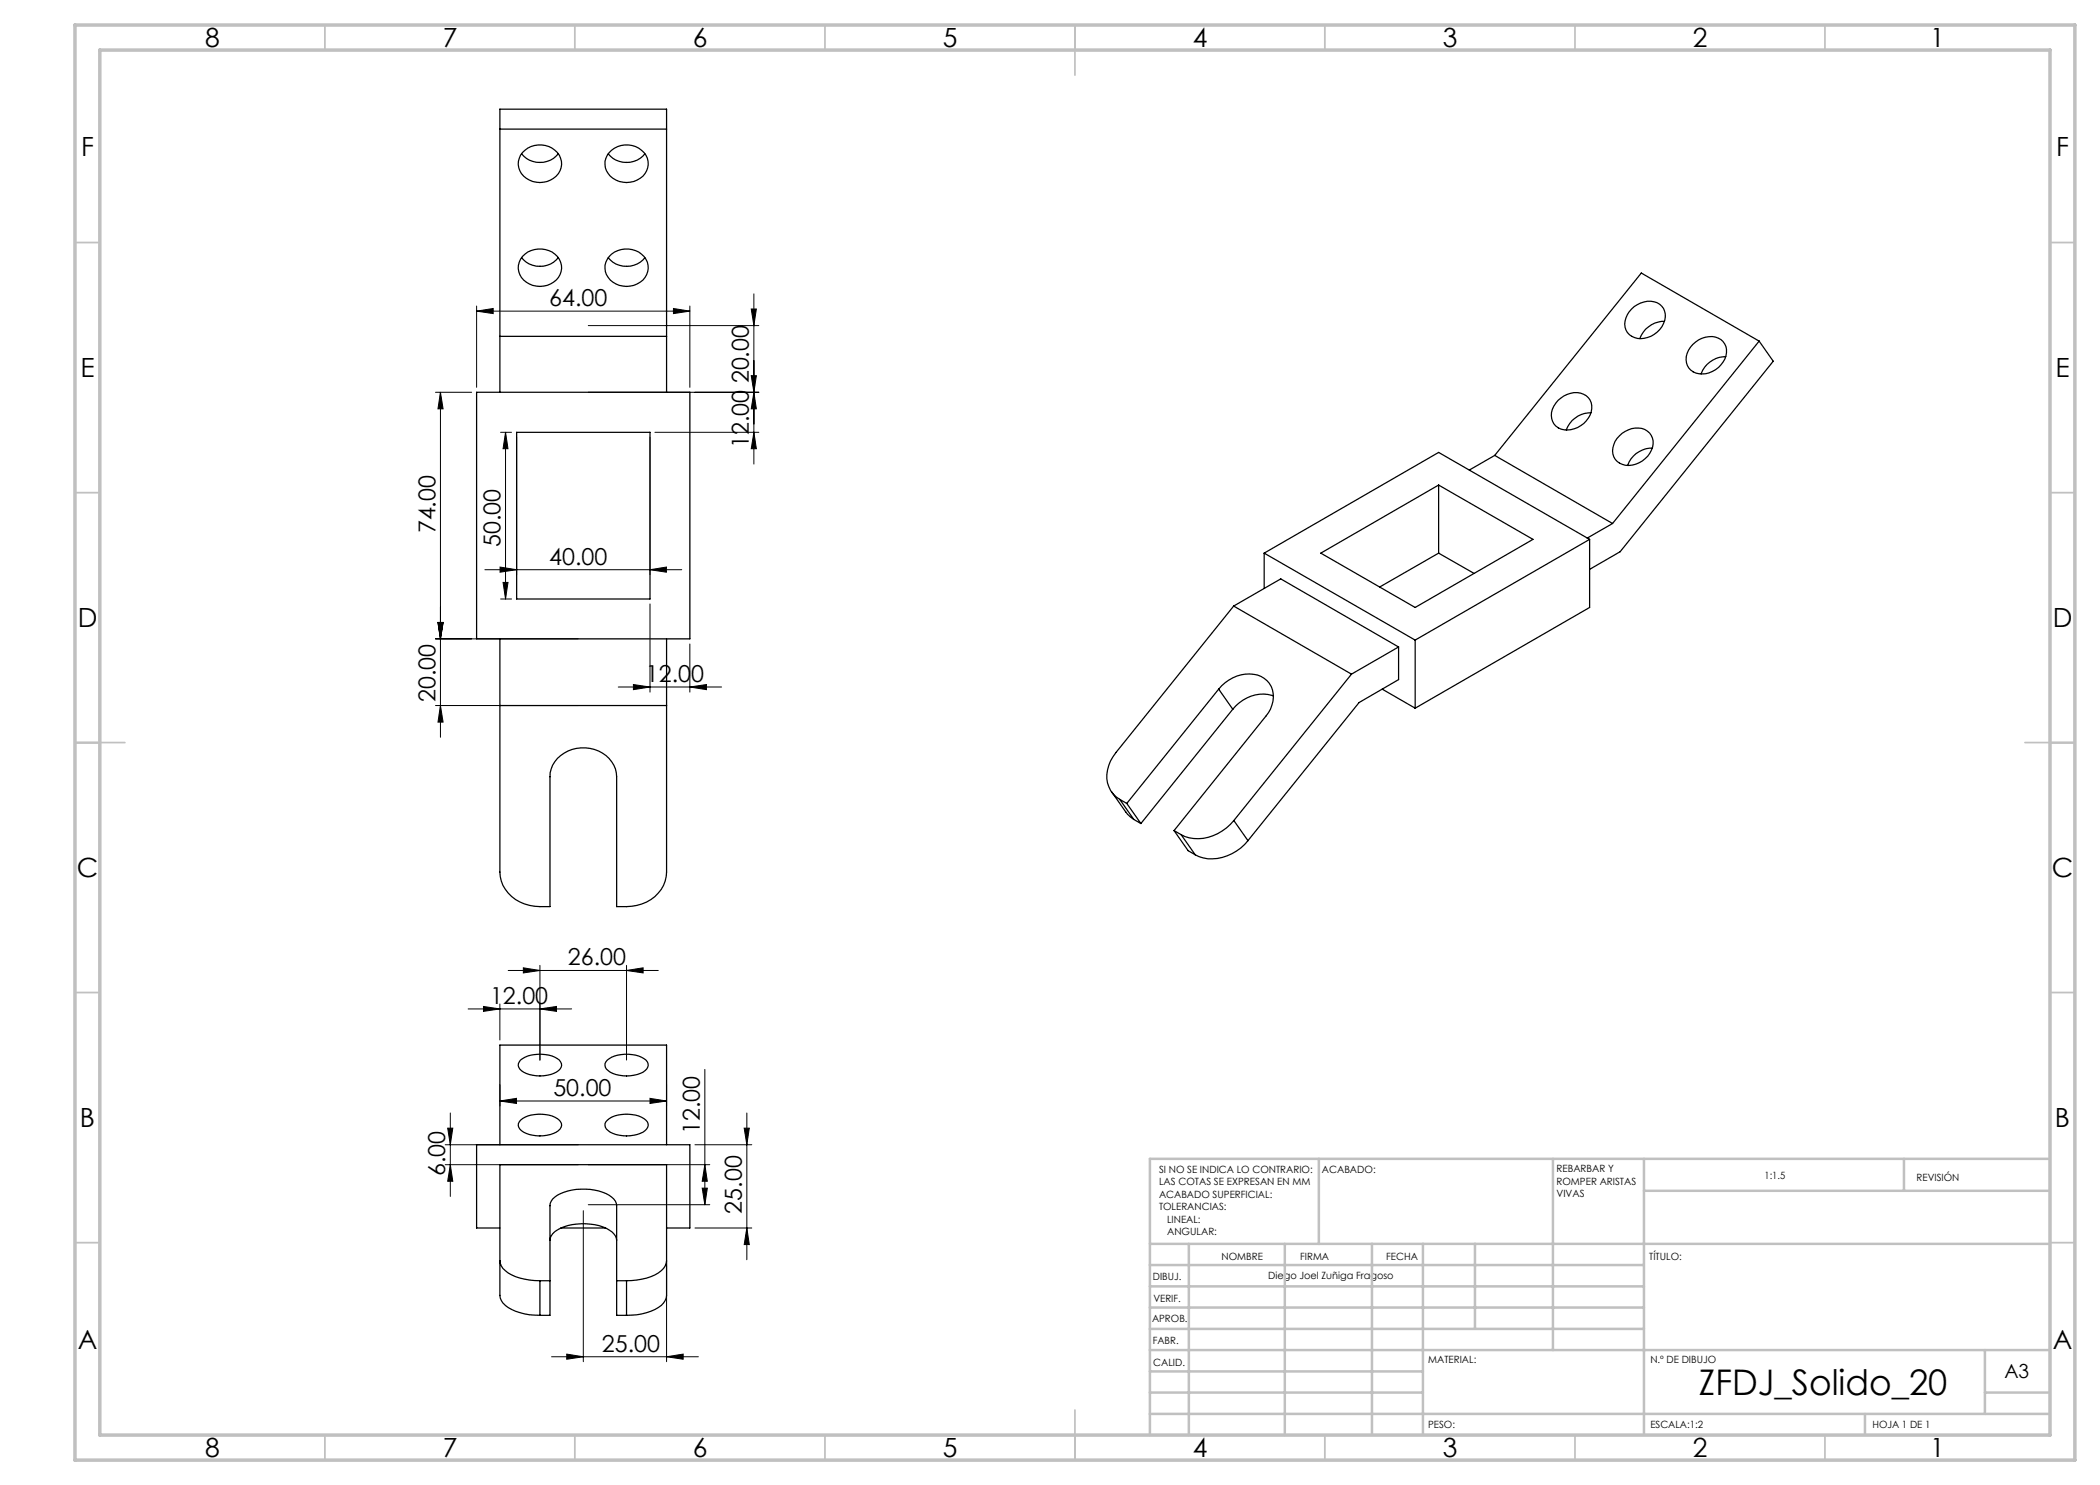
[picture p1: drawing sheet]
<svg xmlns="http://www.w3.org/2000/svg" width="420mm" height="297mm" viewBox="0 0 420 297" stroke-linecap="round" stroke-linejoin="round" font-family="sans-serif">
<g fill="none" stroke="#000" stroke-width=".25">
<path d="M100 25.8h33.3M104.3 30.8a4.8 4.8 0 0 0 7.4 0M104.5 30.5a4.6 4.6 0 0 1 7.6 1.1 3.7 3.7 0 0 1-3.4 4.8 4.1 4.1 0 0 1-5-4.1l.4-1.3zM121.6 30.8a4.8 4.8 0 0 0 7.4 0M122.3 30.1a4.6 4.6 0 0 1 7.2 1.5 3.8 3.8 0 0 1-3.5 4.8 4.1 4.1 0 0 1-5-4.1 3.7 3.7 0 0 1 1.3-2.2zM104.3 51.5a4.8 4.8 0 0 0 7.4 0M104.5 51.3a4.7 4.7 0 0 1 7.6 1.1 3.7 3.7 0 0 1-3.4 4.8 4.1 4.1 0 0 1-5-4.1l.4-1.2zM121.6 51.5a4.8 4.8 0 0 0 7.4 0M122.3 50.8a4.7 4.7 0 0 1 7.2 1.6 3.8 3.8 0 0 1-3.5 4.8 4.1 4.1 0 0 1-5-4.1 4 4 0 0 1 1.3-2.3zM95.3 78.5h42.7v49.3h-42.7zM100 78.5v-56.7h33.3v56.7M100 67.3h33.3"/>
<path d="M326.3 61.8a4.3 4.3 0 0 1 6.1-.6 3.9 3.9 0 0 1-1.5 5.6 4 4 0 0 1-5.4-.3 3.7 3.7 0 0 1 .8-4.7zM332.9 64.3a5.3 5.3 0 0 0-4.9 3.4M338.6 68.9a4.3 4.3 0 0 1 6-.6 3.5 3.5 0 0 1-.4 4.7 4.4 4.4 0 0 1-6.1 1 3.5 3.5 0 0 1 .5-5.1zM345.2 71.3a5.3 5.3 0 0 0-5 3.5M351.8 68.2l-29.3 36.5M351.8 68.2l2.8 4-30.6 38.1-6.1 3.6M351.8 68.2l-23.5-13.6-29.4 36.5M103.3 86.5h26.7v33.3h-26.7zM287.7 97v13.6M298.9 91.1l23.6 13.6M298.9 91.1l-5 2.9M311.6 80.1a4.3 4.3 0 0 1 6-.6 3.5 3.5 0 0 1-.3 4.7 4.5 4.5 0 0 1-6.1 1 3.4 3.4 0 0 1 0-4.6z"/>
<path d="M318.2 82.5a5.3 5.3 0 0 0-4.9 3.5M323.9 87.2a4.3 4.3 0 0 1 6-.6 3.5 3.5 0 0 1-.4 4.7 4.5 4.5 0 0 1-6.1 1 3.4 3.4 0 0 1 0-4.6zM330.4 89.6a5.1 5.1 0 0 0-4.9 3.5M252.8 110.6l30.2 17.4M252.8 110.6v7.1M264.2 110.6l23.5-13.6 18.9 10.9-23.6 13.6zM287.7 110.6l-11.8 6.8M287.7 110.6l7.1 4.1M317.9 107.9l-30.2-17.4-34.9 20.1M317.9 107.9l-34.9 20.1M317.9 107.9v13.6l-34.9 20.1M322.5 104.7l-5.1 2.9"/>
<path d="M100 127.8v46.6a7.5 7.5 0 0 0 8 6.9h2v-25.9a6.1 6.1 0 0 1 6.2-5.8 6.4 6.4 0 0 1 7.1 5.8v25.9a10.3 10.3 0 0 0 7.7-2 6.5 6.5 0 0 0 2.3-4.9v-46.6M243.7 137.8a7.4 7.4 0 0 1 8.5-2.5 4.7 4.7 0 0 1 1.9 6.5l-.9 1.5-18.4 22.8M243.7 137.8l-18.3 22.9M243.7 137.8l2.9 4M246.7 121.2l-23.5 29.3a6.4 6.4 0 0 0-.6 8.3l1.3 1.1M246.7 121.2l23.6 13.6M246.7 121.2l9.5-5.4 23.5 13.6M254.7 139.2a7.4 7.4 0 0 0-8.1 2.6M270.3 134.8l-23.5 29.3M276.4 137.8l6.6 3.8M279.7 129.4l-9.4 5.4M279.7 129.4v6.5l-7.9 4.6-22.2 27.6"/>
<path d="M283 128v13.6M100 141.1h33.3M222.3 158.4l3.2 4.4 1.3 1.1M223.9 159.9l1.5 .8M223.9 159.9l2.9 4M246.6 141.8l-18.4 22.9M225.4 160.7l2.8 4M226.8 163.9l1.4 .8M234.8 166.1l1.4 .8M234.8 166.1l2.8 4 1.4 .9M236.2 166.9l2.8 4.1M246.8 164.1a8.7 8.7 0 0 1-10.6 2.8"/>
<path d="M246.8 164.1l2.8 4M249.6 168.1a9.1 9.1 0 0 1-9.8 3.2l-.8-.3M104.1 212a7 7 0 0 1 7.8 0 1.43 1.43 0 0 1-.7 2.5 7.2 7.2 0 0 1-6.9-.4 1.3 1.3 0 0 1-.2-2.1zM121.5 212a6.9 6.9 0 0 1 7.7 0 1.3 1.3 0 0 1-.2 2.1 6.9 6.9 0 0 1-7.4 0 1.3 1.3 0 0 1-.1-2.1zM100 228.9v-19.9h33.3v19.9M104.1 224a6.8 6.8 0 0 1 7.8 0 1.27 1.27 0 0 1-.2 2.1 7 7 0 0 1-7.4 0 1.27 1.27 0 0 1-.2-2.1zM121.5 224a6.8 6.8 0 0 1 7.7 0 1.27 1.27 0 0 1-.2 2.1 6.9 6.9 0 0 1-7.4 0 1.27 1.27 0 0 1-.1-2.1zM100 252.2a3.5 3.5 0 0 0 2.3 2.8 13.5 13.5 0 0 0 5.7 1.1M100 245.6h-4.7v-16.7h42.7v16.7h-4.7M108 256.1v7M108 256.1h2M110 248.1a3 3 0 0 1 2.1-2.5 11.6 11.6 0 0 1 9.7 .4 2.79 2.79 0 0 1 1.5 2.1"/>
<path d="M112.2 245.6h8.9M123.3 256.1h2M125.3 256.1v7M133.3 252.2a3.5 3.5 0 0 1-2.3 2.8 13.9 13.9 0 0 1-5.7 1.1M108 263.1a11.2 11.2 0 0 1-6.9-2 2.82 2.82 0 0 1-1.1-2v-26.2h33.3v26.2a3.5 3.5 0 0 1-2.3 2.8l-.8 .4a12.8 12.8 0 0 1-4.9 .8M108 263.1h2v-21.9a2.89 2.89 0 0 1 2.1-2.5 11.8 11.8 0 0 1 9.7 .3 2.77 2.77 0 0 1 1.5 2.2v21.9h2"/>
</g>
<g fill="none" stroke="#000" stroke-width=".2">
<path d="M150.8 58.8v34M87.1 78.5h7.2M88.1 78.5v69M88.1 78.5l.5 3.3h-1zM95.3 62.2l3.3-.5v1zM95.3 61.2v16.3M95.3 62.2h42.7M117.7 78.5h34.1M117.7 65.1h34.1M134.7 61.7l3.3 .5-3.3 .5zM138 61.2v16.3M150.2 75.1h1.1l-.5 3.4z"/>
<path d="M150.2 61.8h1.1l-.5 3.3zM150.8 78.5l.5 3.3h-1.1zM100.1 86.5h2.2M101.1 86.5v33.3M101.1 86.5l.5 3.2h-1zM103.3 87.5v27.4M130 87.5v27.4M131 86.5h20.8M150.8 86.5l.5 3.2h-1.1zM97 113.9h39.3M100 113.4l3.3 .5-3.3 .5zM100.1 119.8h2.2"/>
<path d="M100.6 116.5h1l-.5 3.3zM130 113.9l3.3-.5v1zM87.1 127.8h28.5M87.6 124.5h1l-.5 3.3zM123.6 137.4h20.7M126.7 136.9l3.3 .5-3.3 .5zM130 120.8v17.6M138 137.4l3.3-.5v1zM138 128.8v9.6M87.1 141.1h28.5M88.1 141.1l.5 3.3h-1zM101.6 194.1h30.1"/>
<path d="M104.7 193.6l3.3 .5-3.3 .5zM108 193.1v18.9M125.3 194.1l3.3-.5v1zM125.3 193.1v18.9M93.6 201.8h20.7M96.7 201.3l3.3 .5-3.3 .5zM100 200.8v7.2M100 216.9v4.3M108 201.8l3.3-.5v1zM130 219.7l3.3 .5-3.3 .5zM133.3 216.9v4.3M141 213.9v27"/>
<path d="M89 228.9h26.6M89 232.9h26.6M89.5 225.6h1.1l-.5 3.3zM90.1 232.9l.5 3.4h-1.1zM90.1 222.6v16.7M100 220.2l3.3-.5v1zM100 220.2h33.3M117.7 232.9h24.3M139 228.9h11.4M140.4 237.6h1.1l-.5 3.3zM141 232.9l.5 3.4h-1.1zM148.8 225.6h1.1l-.5 3.3z"/>
<path d="M149.4 222.6v29.4M116.7 242.1v30.2M117.7 240.9h24.3M133.3 253.1v19.2M139 245.6h11.4M149.4 245.6l.5 3.3h-1.1zM110.3 271.4h29.4M113.3 270.8l3.4 .6-3.4 .4zM133.3 271.4l3.3-.6v1z"/>
</g>
<g fill="none" stroke="#c0c0c0" stroke-width=".35">
<path d="M65 5v5M115 5v5M165 5v5M215 5v10M265 5v5M315 5v5M365 5v5M15 48.5h5M410 48.5h5M15 98.5h5M410 98.5h5M15 148.5h10"/>
<path d="M405 148.5h10M15 198.5h5M410 198.5h5M15 248.5h5M410 248.5h5M65 287v5M115 287v5M165 287v5M215 282v10M265 287v5M315 287v5M365 287v5"/>
</g>
<g fill="none" stroke="#c0c0c0" stroke-width=".5">
<path d="M263.8 231.8v17M310.6 231.8v38.2M328.8 231.8v55.2M328.8 238.2h81.2M380.8 231.8v6.4M410 231.8h-180v55.2M230 248.8h180M230 257.3h98.8M230 253h98.8M237.8 248.8v38.2M257 248.8v38.2M274.4 248.8v38.2"/>
<path d="M284.6 248.8v38.2M295 248.8v17M230 265.8h98.8M230 261.5h98.8M230 278.5h54.6M230 274.3h54.6M230 270h180M397 278.5h13M397 270v12.8M230 282.8h180M373 282.8v4.2"/>
</g>
<path d="M15 5h400v287h-400zM20 10h390v277h-390z" fill="none" stroke="#c0c0c0" stroke-width=".7"/>
<g fill="#000">
<path d="M104.7 193.6l3.3 .5-3.3 .5zM125.3 194.1l3.3-.5v1zM100 220.2l3.3-.5v1zM130 219.7l3.3 .5-3.3 .5zM113.3 270.8l3.4 .6-3.4 .4zM133.3 271.4l3.3-.6v1zM95.3 62.2l3.3-.5v1zM134.7 61.7l3.3 .5-3.3 .5zM100 113.4l3.3 .5-3.3 .5zM130 113.9l3.3-.5v1zM126.7 136.9l3.3 .5-3.3 .5zM138 137.4l3.3-.5v1z"/>
<path d="M108 201.8l3.3-.5v1zM96.7 201.3l3.3 .5-3.3 .5z"/>
<path d="M141 232.9l.5 3.4h-1.1zM140.4 237.6h1.1l-.5 3.3zM88.1 78.5l.5 3.3h-1zM87.6 124.5h1l-.5 3.3zM101.1 86.5l.5 3.2h-1zM100.6 116.5h1l-.5 3.3zM150.2 75.1h1.1l-.5 3.4zM150.8 86.5l.5 3.2h-1.1zM150.2 61.8h1.1l-.5 3.3zM150.8 78.5l.5 3.3h-1.1zM87.6 124.5h1l-.5 3.3zM88.1 141.1l.5 3.3h-1z"/>
<path d="M149.4 245.6l.5 3.3h-1.1zM148.8 225.6h1.1l-.5 3.3zM90.1 232.9l.5 3.4h-1.1zM89.5 225.6h1.1l-.5 3.3z"/>
</g>
<text font-size="7.1" x="339.8" y="279">ZFDJ_Solido_20</text>
<g font-size="5.3">
<text x="41" y="9.5">8</text>
<text x="88.5" y="9.5">7</text>
<text x="138.5" y="9.5">6</text>
<text x="188.5" y="9.5">5</text>
<text x="238.5" y="9.5">4</text>
<text x="288.5" y="9.5">3</text>
<text x="338.5" y="9.5">2</text>
<text x="386" y="9.5">1</text>
<text x="16.2" y="31.2">F</text>
<text x="411.2" y="31.2">F</text>
<text x="16.1" y="75.5">E</text>
<text x="411.1" y="75.5">E</text>
<text x="15.5" y="125.5">D</text>
<text x="410.5" y="125.5">D</text>
<text x="15.4" y="175.5">C</text>
<text x="410.4" y="175.5">C</text>
<text x="16" y="225.5">B</text>
<text x="411" y="225.5">B</text>
<text x="15.5" y="269.7">A</text>
<text x="410.5" y="269.7">A</text>
<text x="41" y="291.5">8</text>
<text x="88.5" y="291.5">7</text>
<text x="138.5" y="291.5">6</text>
<text x="188.5" y="291.5">5</text>
<text x="238.5" y="291.5">4</text>
<text x="288.5" y="291.5">3</text>
<text x="338.5" y="291.5">2</text>
<text x="386" y="291.5">1</text>
</g>
<g font-size="4.7">
<text x="109.8" y="61.2">64.00</text>
<text x="149.8" y="76.7" transform="rotate(-90 149.8 76.7)">20.00</text>
<text x="149.8" y="89.6" transform="rotate(-90 149.8 89.6)">12.00</text>
<text x="87.1" y="106.7" transform="rotate(-90 87.1 106.7)">74.00</text>
<text x="100.1" y="109.4" transform="rotate(-90 100.1 109.4)">50.00</text>
<text x="109.8" y="112.9">40.00</text>
<text x="129.2" y="136.4">12.00</text>
<text x="87.1" y="140.4" transform="rotate(-90 87.1 140.4)">20.00</text>
<text x="113.6" y="193.1">26.00</text>
<text x="98" y="200.8">12.00</text>
<text x="110.7" y="219.2">50.00</text>
<text x="140" y="226.8" transform="rotate(-90 140 226.8)">12.00</text>
<text x="89.1" y="235.2" transform="rotate(-90 89.1 235.2)">6.00</text>
<text x="148.4" y="242.7" transform="rotate(-90 148.4 242.7)">25.00</text>
<text x="120.4" y="270.3">25.00</text>
</g>
<text font-size="3.9" x="400.9" y="275.5">A3</text>
<g font-size="2">
<text x="231.8" y="234.6">SI NO SE INDICA LO CONTRARIO:</text>
<text x="231.8" y="237.1">LAS COTAS SE EXPRESAN EN MM</text>
<text x="231.8" y="239.6">ACABADO SUPERFICIAL:</text>
<text x="264.4" y="234.6">ACABADO:</text>
<text x="311.3" y="234.5">REBARBAR Y</text>
<text x="311.3" y="237">ROMPER ARISTAS</text>
<text x="311.3" y="239.5">VIVAS</text>
<text x="352.9" y="235.8">1:1.5</text>
<text x="383.3" y="236.2">REVISIÓN</text>
<text x="231.8" y="242.1">TOLERANCIAS:</text>
<text x="233.4" y="244.6">LINEAL:</text>
<text x="233.4" y="247.1">ANGULAR:</text>
<text x="244.3" y="252">NOMBRE</text>
<text x="260" y="251.9">FIRMA</text>
<text x="277.2" y="251.9">FECHA</text>
<text x="329.9" y="251.9">TÍTULO:</text>
<text x="230.6" y="256.1">DIBUJ.</text>
<text x="253.7" y="255.9">Diego Joel Zuñiga Fragoso</text>
<text x="230.7" y="260.3">VERIF.</text>
<text x="230.4" y="264.4">APROB.</text>
<text x="230.5" y="268.8">FABR.</text>
<text x="230.7" y="273.1">CALID.</text>
<text x="285.6" y="272.5">MATERIAL:</text>
<text x="330.1" y="272.5">N.º DE DIBUJO</text>
<text x="285.6" y="285.5">PESO:</text>
<text x="330.1" y="285.6">ESCALA:1:2</text>
<text x="374.5" y="285.6">HOJA 1 DE 1</text>
</g>
</svg>
